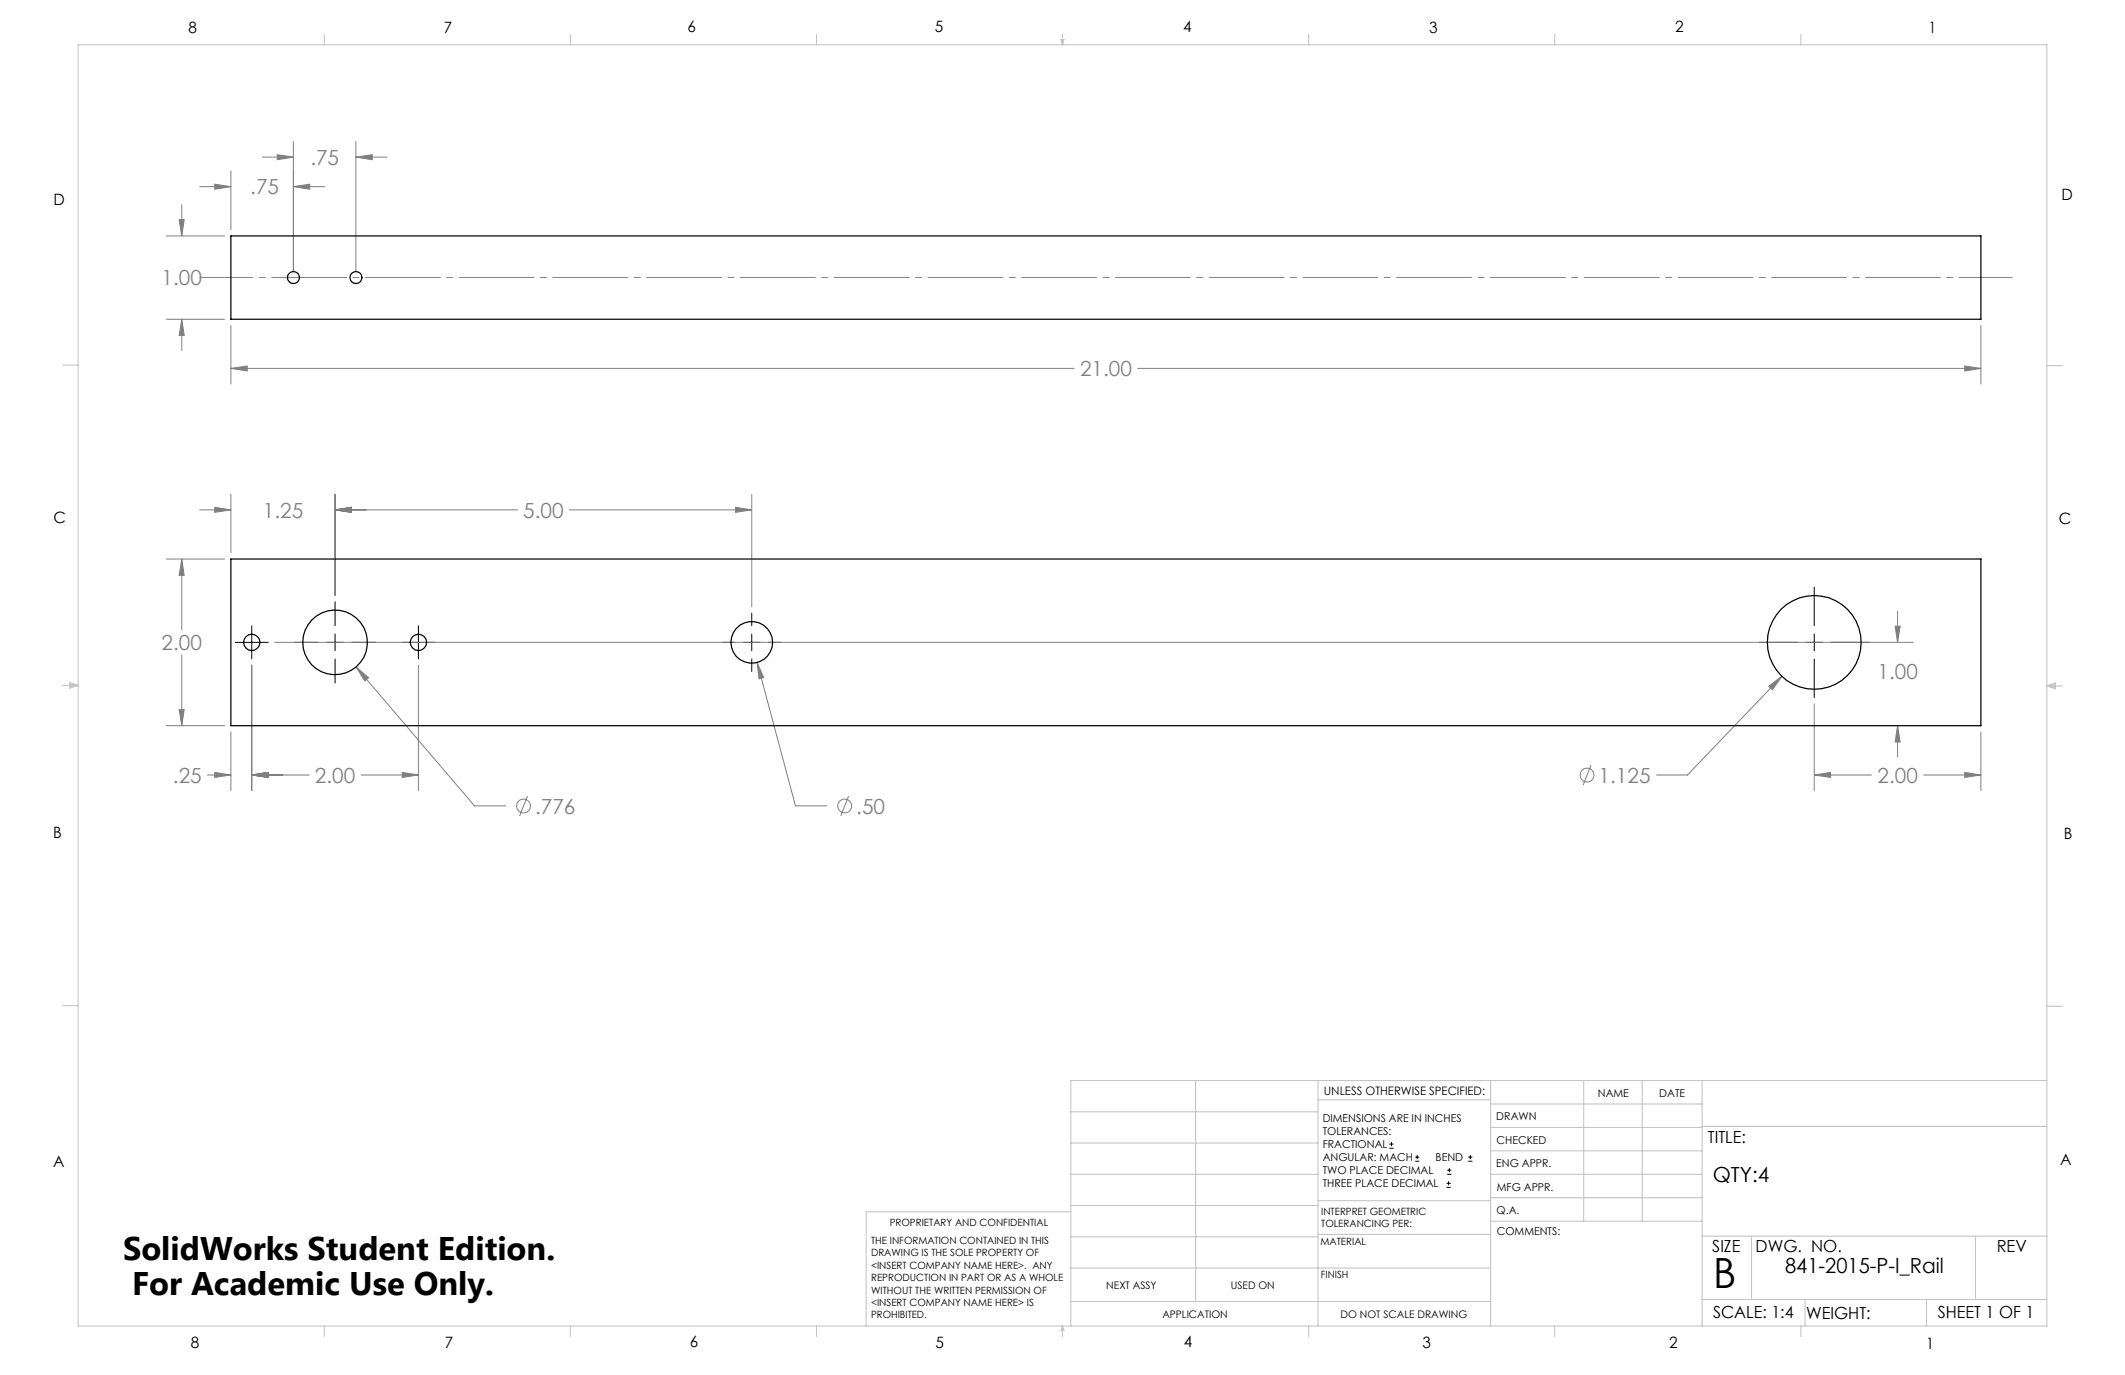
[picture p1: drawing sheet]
<svg xmlns="http://www.w3.org/2000/svg" width="432mm" height="279mm" viewBox="0 0 432 279" stroke-linecap="round" stroke-linejoin="round" font-family="sans-serif">
<g fill="none" stroke="#808080" stroke-width=".2">
<path d="M40.6 37.9h6.3M43.6 37.4l3.3 .5-3.3 .6zM46.9 34.7v12M53.3 31.9h6.3M56.3 31.4l3.3 .5-3.3 .6zM59.6 28.8v26.3M59.6 37.9h6.4M59.6 37.9l3.3-.5v1.1zM72.3 28.8v26.3M72.3 31.9h6.4M72.3 31.9l3.3-.5v1.1zM33.8 47.9h11.8"/>
<path d="M36.4 44.6h1l-.5 3.3zM36.9 41.6v6.3M33.8 64.9h11.8M36.9 64.9v6.3M36.9 64.9l.5 3.3h-1zM46.9 66.1v11.9M46.9 74.9h171.4M46.9 74.9l3.3-.5v1zM231.2 74.9h171.3M399.2 74.4l3.3 .5-3.3 .5zM402.5 66.1v11.9M33.8 113.6h11.8"/>
<path d="M36.9 113.6v14.4M36.9 113.6l.5 3.3h-1zM40.6 103.6h6.3M43.6 103.1l3.3 .5-3.3 .5zM46.9 100.4v11.9M68.1 100.4v20.6M68.1 103.6h37.1M68.1 103.6l3.3-.5v1zM115.7 103.6h37.1M149.5 103.1l3.3 .5-3.3 .5zM152.8 100.4v22.9M36.9 133.1v14.4"/>
<path d="M51.2 135.1v25.6M55.8 130.5h333M72.4 135.5l24 28.3h6.4M72.4 135.5l2.5 2.2-.8 .7zM85 135.1v25.6M153.8 134.6l1.4 3.1-1 .2zM153.8 134.6l7.8 29.2h6.4M359.4 139.5l2.7-2.1-1.9 2.8zM362.1 137.4l-19.2 20.1h-6.4M385.1 127.2h1l-.5 3.3zM385.6 124.2v6.3M33.8 147.5h11.8"/>
<path d="M36.4 144.2h1l-.5 3.3zM42.2 157.5h4.7M43.6 157l3.3 .5-3.3 .5zM46.9 148.7v12M51.2 157.5h11.6M51.2 157.5l3.3-.5v1zM73.4 157.5h11.6M81.7 157l3.3 .5-3.3 .5zM323.3 155.5l-1.6 4M368.7 157.5h11.6M368.7 143v17.7M368.7 157.5l3.3-.5v1z"/>
<path d="M385.6 147.5v6.3M385.6 147.5l.5 3.3h-1zM390.9 157.5h11.6M399.2 157l3.3 .5-3.3 .5zM402.5 148.7v12M107.2 161.7l-1.6 4.1M172.4 161.7l-1.5 4.1"/>
<circle cx="322.5" cy="157.5" r="1.4"/>
<circle cx="106.4" cy="163.8" r="1.41"/>
<circle cx="171.6" cy="163.8" r="1.4"/>
</g>
<g fill="none" stroke="#000" stroke-width=".2">
<path d="M368.7 119.3v7.8M47.8 130.5h6.7M51.2 127.2v6.7M59.8 130.5h4.9M66.4 130.5h3.4M68.1 122.3v4.8M68.1 128.8v3.4M68.1 133.9v4.9M71.5 130.5h4.8M81.7 130.5h6.7M85 127.2v6.7M146.8 130.5h2.6"/>
<path d="M151.1 130.5h3.3M152.8 124.6v2.5M152.8 128.8v3.4M152.8 133.9v2.6M156.1 130.5h2.6M357.4 130.5h7.9M367 130.5h3.3M368.7 128.8v3.4M368.7 133.9v7.8M372 130.5h7.9M282.3 233.3h.9M282.3 232.5h.9"/>
<path d="M282.8 232.1v.8M287.6 236h.8M287.6 235.1h.8M288 234.7v.8M294.1 238.6h.8M294.1 237.8h.8M294.5 237.4v.8M298.3 236h.9M298.3 235.1h.9M298.8 234.7v.8M293.9 241.3h.9M293.9 240.5h.9"/>
<path d="M294.4 240v.8"/>
</g>
<path d="M40.6 56.4h368.3" fill="none" stroke="#808080" stroke-width=".2" stroke-dasharray="15.2 1.3 1.3 1.3" stroke-dashoffset="4.4"/>
<g fill="none" stroke="#c0c0c0" stroke-width=".2">
<path d="M15.9 9.1h400v260.4h-400zM65.9 6.9v2.2M115.9 6.9v2.2M165.9 6.9v2.2M215.6 8h.6l-.3 1.1zM215.7 8l.2 1.1M215.9 6.9v2.2M216 8l-.1 1.1M265.9 6.9v2.2M315.9 6.9v2.2M365.9 6.9v2.2M12.7 74.2h3.2"/>
<path d="M415.9 74.3h3.2M12.7 139.3h3.2M14.2 139.1l1.7 .2M14.2 138.7l1.7 .6-1.7 .5zM15.9 139.3l-1.7 .3M415.9 139.4h3.2M415.9 139.4l1.8-.6v1.2zM415.9 139.4l1.8 .3M417.7 139.2l-1.8 .2M12.7 204.4h3.2M243 219.6v44.9M267.8 219.6v49.9"/>
<path d="M302.9 219.6v49.9M321.8 219.6v28.5M333.7 219.6v28.5M345.9 219.6v49.9M415.9 204.5h3.2M415.9 219.6h-198.3v49.9M217.6 238.6h50.2M217.6 232.3h50.2M217.6 225.9h50.2M267.8 223.5h35.1M302.9 233.9h43M302.9 229.1h43"/>
<path d="M302.9 224.3h43M302.9 238.6h43M345.9 228.9h70M217.6 257.7h85.3M217.6 251.3h50.2M217.6 245h50.2M217.6 246.2h-41.6v23.3M267.8 250.8h35.1M267.8 244h35.1M302.9 248.1h43M302.9 243.4h43M345.9 251.2h70"/>
<path d="M355.9 251.2v12.9M401.4 251.2v12.9M65.9 269.5v2.1M115.9 269.5v2.1M165.9 269.5v2.1M215.9 269.5v2.1M215.9 269.5l.3 .8h-.6zM217.6 264.5h85.3M265.9 269.5v2.1M315.9 269.5v2.1M345.9 264.1h70M365.9 269.5v2.1"/>
<path d="M366.8 264.1v5.4M391.5 264.1v5.4"/>
</g>
<path d="M36.9 64.9l.5 3.3h-1zM36.4 44.6h1l-.5 3.3zM46.9 74.9l3.3-.5v1zM399.2 74.4l3.3 .5-3.3 .5zM59.6 37.9l3.3-.5v1.1zM43.6 37.4l3.3 .5-3.3 .6zM56.3 31.4l3.3 .5-3.3 .6zM72.3 31.9l3.3-.5v1.1zM36.4 144.2h1l-.5 3.3zM36.9 113.6l.5 3.3h-1zM51.2 157.5l3.3-.5v1zM81.7 157l3.3 .5-3.3 .5zM51.2 157.5l3.3-.5v1zM43.6 157l3.3 .5-3.3 .5zM68.1 103.6l3.3-.5v1zM43.6 103.1l3.3 .5-3.3 .5zM68.1 103.6l3.3-.5v1zM149.5 103.1l3.3 .5-3.3 .5zM72.4 135.5l1.7 2.9 .8-.7zM153.8 134.6l.4 3.3 1-.2zM368.7 157.5l3.3-.5v1zM399.2 157l3.3 .5-3.3 .5zM359.4 139.5l.8 .7 1.9-2.8zM385.1 127.2h1l-.5 3.3zM385.6 147.5l.5 3.3h-1z" fill="#808080"/>
<g fill="none" stroke="#000" stroke-width=".25">
<path d="M46.9 47.9h355.6v17h-355.6zM46.9 113.6h355.6v33.9h-355.6z"/>
<circle cx="59.6" cy="56.4" r="1.22"/>
<circle cx="72.3" cy="56.4" r="1.22"/>
<circle cx="51.2" cy="130.5" r="1.66"/>
<circle cx="68.1" cy="130.5" r="6.6"/>
<circle cx="85" cy="130.5" r="1.66"/>
<circle cx="152.8" cy="130.5" r="4.2"/>
<circle cx="368.7" cy="130.5" r="9.5"/>
</g>
<text font-size="8.5" x="348.1" y="261.8">B</text>
<g font-size="6.6">
<text x="25" y="255.9">SolidWorks Student Edition.</text>
<text x="26.8" y="263.2">For Academic Use Only.</text>
</g>
<g font-size="4.2" fill="#808080">
<text x="63.1" y="33.5">.75</text>
<text x="50.8" y="39.5">.75</text>
<text x="32.8" y="58">1.00</text>
<text x="219.5" y="76.4">21.00</text>
<text x="53.4" y="105.2">1.25</text>
<text x="106.3" y="105.2">5.00</text>
<text x="32.8" y="132.1">2.00</text>
<text x="381.5" y="137.9">1.00</text>
<text x="35.1" y="159.1">.25</text>
<text x="64" y="159.1">2.00</text>
<text x="324.8" y="159">1.125</text>
<text x="381.5" y="159.1">2.00</text>
<text x="108.7" y="165.3">.776</text>
<text x="174" y="165.3">.50</text>
</g>
<g font-size="4.2">
<text x="348" y="240.2">QTY:4</text>
<text x="362.7" y="258.7">841-2015-P-I_Rail</text>
</g>
<g font-size="3.4">
<text x="347.1" y="232.3">TITLE:</text>
<text x="347.9" y="254.3">SIZE</text>
<text x="356.7" y="254.4">DWG. NO.</text>
<text x="405.7" y="254.5">REV</text>
<text x="348.1" y="267.9">SCALE: 1:4</text>
<text x="367" y="268">WEIGHT:</text>
<text x="393.8" y="267.9">SHEET 1 OF 1</text>
</g>
<g font-size="3.2">
<text x="38.3" y="6.7">8</text>
<text x="90.2" y="6.7">7</text>
<text x="139.7" y="6.5">6</text>
<text x="190" y="6.5">5</text>
<text x="240.4" y="6.5">4</text>
<text x="290.4" y="6.7">3</text>
<text x="340.4" y="6.5">2</text>
<text x="391.9" y="6.7">1</text>
<text x="10.9" y="41.6">D</text>
<text x="418.9" y="40.7">D</text>
<text x="10.9" y="106.3">C</text>
<text x="418.4" y="106.4">C</text>
<text x="10.8" y="170.2">B</text>
<text x="419.4" y="170.6">B</text>
<text x="10.8" y="237.2">A</text>
<text x="418.6" y="236.8">A</text>
<text x="38.8" y="273.8">8</text>
<text x="90.4" y="273.8">7</text>
<text x="140.2" y="273.8">6</text>
<text x="190.1" y="273.9">5</text>
<text x="240.5" y="273.8">4</text>
<text x="289" y="273.9">3</text>
<text x="339.1" y="273.8">2</text>
<text x="391.4" y="274.1">1</text>
</g>
<text font-size="2.4" x="269" y="222.4">UNLESS OTHERWISE SPECIFIED:</text>
<g font-size="2.2">
<text x="268.8" y="228">DIMENSIONS ARE IN INCHES</text>
<text x="304.1" y="227.7">DRAWN</text>
<text x="324.7" y="222.9">NAME</text>
<text x="337.2" y="222.9">DATE</text>
<text x="268.8" y="230.6">TOLERANCES:</text>
<text x="268.8" y="233.3">FRACTIONAL</text>
<text x="304.1" y="232.6">CHECKED</text>
<text x="268.8" y="236">ANGULAR: MACH</text>
<text x="268.8" y="238.6">TWO PLACE DECIMAL</text>
<text x="291.7" y="236">BEND</text>
<text x="304" y="237.2">ENG APPR.</text>
<text x="268.8" y="241.3">THREE PLACE DECIMAL</text>
<text x="304.2" y="241.9">MFG APPR.</text>
<text x="304.1" y="246.7">Q.A.</text>
<text x="304.1" y="250.9">COMMENTS:</text>
</g>
<g font-size="2.1">
<text x="224.8" y="262">NEXT ASSY</text>
<text x="250.1" y="261.9">USED ON</text>
<text x="236.2" y="267.8">APPLICATION</text>
<text x="272.4" y="267.8">DO NOT SCALE DRAWING</text>
</g>
<g font-size="2">
<text x="180.8" y="249.2">PROPRIETARY AND CONFIDENTIAL</text>
<text x="268.5" y="246.8">INTERPRET GEOMETRIC</text>
<text x="268.5" y="249.4">TOLERANCING PER:</text>
<text x="177" y="252.8">THE INFORMATION CONTAINED IN THIS</text>
<text x="177" y="255.3">DRAWING IS THE SOLE PROPERTY OF</text>
<text x="177" y="257.8">&lt;INSERT COMPANY NAME HERE&gt;. ANY</text>
<text x="268.3" y="252.9">MATERIAL</text>
<text x="177" y="260.3">REPRODUCTION IN PART OR AS A WHOLE</text>
<text x="177" y="262.9">WITHOUT THE WRITTEN PERMISSION OF</text>
<text x="268.4" y="259.7">FINISH</text>
<text x="177" y="265.4">&lt;INSERT COMPANY NAME HERE&gt; IS</text>
<text x="177" y="267.9">PROHIBITED.</text>
</g>
</svg>
